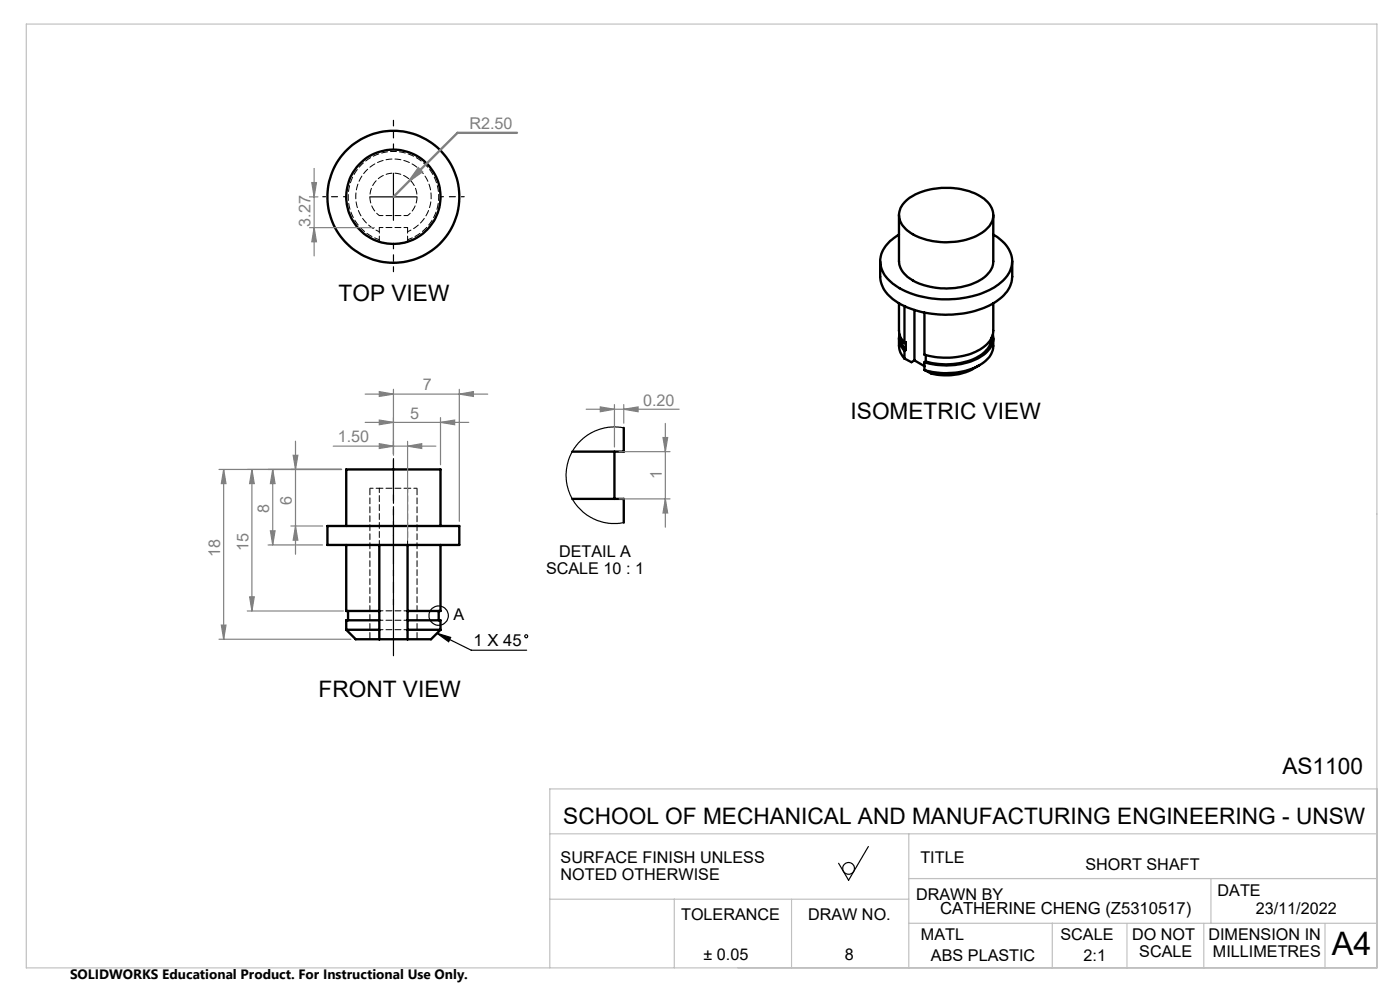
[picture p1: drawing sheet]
<svg xmlns="http://www.w3.org/2000/svg" width="297mm" height="210mm" viewBox="0 0 297 210" stroke-linecap="round" stroke-linejoin="round" font-family="sans-serif">
<g fill="none" stroke="#000" stroke-width=".5">
<path d="M186.7 55.4v3.3a6.9 6.9 0 0 0 4.1 5.7 21.8 21.8 0 0 0 20.1-.2 6.8 6.8 0 0 0 3.8-5.5v-3.3M190.7 45.6v9.8a5.3 5.3 0 0 0 3.4 4.4 15.5 15.5 0 0 0 14.6-.9 4.5 4.5 0 0 0 2-3.5v-9.8M190.7 49.8a6.9 6.9 0 0 0-4 5.7 6.6 6.6 0 0 0 3.6 5.3 21.7 21.7 0 0 0 20.6 .2 6.9 6.9 0 0 0 3.8-5.7 7 7 0 0 0-4-5.5M192.2 42.6a14.3 14.3 0 0 1 12.3-2.3 8 8 0 0 1 6 4.1 4 4 0 0 1-1.8 4.7 15 15 0 0 1-15.8 .1 4 4 0 0 1-.7-6.6zM190.7 64.3v5.8a3.8 3.8 0 0 0 1.2 2.7M190.7 71.7v1.7a3.8 3.8 0 0 0 1.2 2.7M190.8 70.9a3.7 3.7 0 0 0 1.1 3.5M191.1 71.7a3.6 3.6 0 0 0 1.1 2.6M191.9 64.9v7.9M191.9 74.4v1.7M191.9 72.8l.3-.2v1.7M191.9 76.1l1.5 .7 .6-.4"/>
<path d="M192.2 74.3l-.3 .1M194 65.7v10.7M194 76.4l2.1 1.3M196.1 76.9v1.6M196.4 75.3v1.4M196.4 76.7l-.3 .2M207.8 77.5l-1.4 .8a12.8 12.8 0 0 1-8.8 1l-1.5-.8M210.3 71.7a5 5 0 0 1-3.3 4.2 15.6 15.6 0 0 1-10.6 .8M210.6 70.9a4.6 4.6 0 0 1-2.7 4.9 15.5 15.5 0 0 1-11.8 1.1M210.7 64.3v5.8a5 5 0 0 1-3.2 4.3 15.9 15.9 0 0 1-11.4 .8v-8.9M210.7 71.7v1.7a5 5 0 0 1-3.2 4.2 16.1 16.1 0 0 1-11.4 .9M130.4 95.8v10"/>
<path d="M132.3 90.8v5h-10.9M69.5 111.6h27.9v4h-27.9zM73.4 111.6v-12h20.1v12M73.4 115.6v14h7.1M80.5 115.6v20M86.5 115.6v20M93.5 115.6v14h-7M121.4 105.8h10.9v5.1M73.4 133.6h7.1M73.4 133.6l2.1 2h5M73.8 129.6v2M80.5 131.6h-7.1v2"/>
<path d="M80.5 135.6h6M86.5 131.6h7v2M86.5 133.6h7M93.1 129.6v2M93.5 133.6l-2.1 2h-4.9"/>
<circle cx="83.4" cy="41.7" r="14"/>
<circle cx="83.5" cy="41.7" r="10"/>
</g>
<path d="M80.5 45.7a5 5 0 0 1-.7-7.3 5 5 0 0 1 7.4 0 5 5 0 0 1-.7 7.3M80.5 48.3h6M80.5 49.1a8 8 0 0 1-3.4-12.2 8 8 0 0 1 12.7 0 8 8 0 0 1-3.3 12.2M86.5 45.7h-6M86.5 103.6h-6M86.5 133.6h-6M86.5 131.6h-6M86.5 129.6h-6" fill="none" stroke="#000" stroke-width=".21" stroke-dasharray="1.3 .6" stroke-dashoffset=".5"/>
<path d="M80.5 103.6v12M86.5 103.6v12" fill="none" stroke="#000" stroke-width=".21" stroke-dasharray="1.3 .6" stroke-dashoffset=".3"/>
<path d="M80.5 103.6h-2M88.5 103.6h-2" fill="none" stroke="#000" stroke-width=".21" stroke-dasharray="1.3 .6" stroke-dashoffset=".6"/>
<path d="M78.5 103.6v32M88.5 135.6v-32" fill="none" stroke="#000" stroke-width=".21" stroke-dasharray="1.3 .6" stroke-dashoffset="-.1"/>
<path d="M80.5 51.3v-3M86.5 48.3v3" fill="none" stroke="#000" stroke-width=".21" stroke-dasharray="1.3 .6" stroke-dashoffset=".1"/>
<path d="M86.5 50.8a9.6 9.6 0 0 0 4.7-14.7 9.6 9.6 0 0 0-15.5 0 9.6 9.6 0 0 0 4.8 14.7" fill="none" stroke="#000" stroke-width=".21" stroke-dasharray="1.3 .6" stroke-dashoffset=".2"/>
<g fill="none" stroke="#000" stroke-width=".25">
<path d="M83.5 36.8v9.9M78.5 41.8h9.9M132.3 90.8l-1.6-.2a10.2 10.2 0 0 0-10.6 11 10.2 10.2 0 0 0 12.2 9.3M92.7 134.3l2.9 .9-.4 .9zM92.7 134.3l7.3 3.6h11.7M184.2 179.6l-4.2 7.1-2.1-3.6"/>
<circle cx="93.1" cy="130.6" r="2.04"/>
<circle cx="111.6" cy="135" r=".32"/>
<circle cx="180" cy="184.2" r="1.25"/>
</g>
<g fill="none" stroke="#808080" stroke-width=".25">
<path d="M66.1 38.7h1l-.5 3.1zM66.6 35.7v18.6M65.7 41.8h1.8M65.7 48.3h13.7M66.6 48.3l.5 3h-1zM46.5 99.6h26M47.4 99.6v36M47.4 99.6l.5 3h-.9zM53.4 99.6v30M53.4 99.6l.5 3h-.9zM57.9 99.6v16M57.9 99.6l.4 3h-.9z"/>
<path d="M62.2 96.6h1l-.5 3zM62.7 93.6v24M70.7 94.6h21.8M77.5 89.6h21.9M77.5 83.6h26M80.5 94.1l3 .5-3 .5zM80.5 89.1l3 .5-3 .5zM80.5 83.1l3 .5-3 .5zM83.5 82.6v14M86.5 94.6l3-.5v1zM86.5 93.6v21M93.5 89.6l2.9-.5v1z"/>
<path d="M93.5 88.6v10M97.4 83.6l3-.5v1zM97.4 82.6v28M124.4 86.8h19.7M127.4 86.3l3 .5-3 .5zM130.4 85.8v9M131.3 95.8h10.8M132.3 86.8l3.1-.5v1zM132.3 85.8v4M140.7 92.8h.9l-.5 3zM141.1 89.8v22M56.9 115.6h11.5"/>
<path d="M57.4 112.6h.9l-.4 3zM61.7 111.6h6.7M62.7 111.6l.5 3h-1zM131.3 105.8h10.8M141.1 105.8l.5 3h-.9zM46.5 135.6h27.9M47 132.6h.9l-.5 3zM52.5 129.6h20.3M53 126.6h.9l-.5 3z"/>
</g>
<path d="M87 38.2l-3.5 3.6M88.8 35.7l.7 .7-2.5 1.8zM109.7 28.2h-12.7l-10 10" fill="none" stroke="#808080" stroke-width=".5"/>
<path d="M83.5 97.3v41.8" fill="none" stroke="#000" stroke-width=".25" stroke-dasharray="15.2 1.3 1.3 1.3" stroke-dashoffset="5.8"/>
<path d="M83.5 97.6v16M83.5 113.6v16" fill="none" stroke="#000" stroke-width=".25" stroke-dasharray="15.2 1.3 1.3 1.3" stroke-dashoffset="9.1"/>
<path d="M83.5 31.7v-6.2" fill="none" stroke="#000" stroke-width=".25" stroke-dasharray="15.2 1.3 1.3 1.3" stroke-dashoffset="14"/>
<path d="M73.5 41.7h-5M93.5 41.7h5" fill="none" stroke="#000" stroke-width=".25" stroke-dasharray="15.2 1.3 1.3 1.3" stroke-dashoffset="14.6"/>
<path d="M83.5 51.7v5.9" fill="none" stroke="#000" stroke-width=".25" stroke-dasharray="15.2 1.3 1.3 1.3" stroke-dashoffset="14.2"/>
<g fill="none" stroke="#c0c0c0" stroke-width=".25">
<path d="M5.6 5.1h286.5v200.2h-286.5zM116.6 176.9h175.5M192.8 176.9v28.4M292.1 167.3h-175.5v38M116.6 190.7h76.2M143.1 190.7v14.6M167.9 190.7v14.6M192.8 186.4h99.3M192.8 195.9h99.3M223.2 195.8v9.5M239.1 195.9v9.4M255.4 195.9v9.4"/>
<path d="M256.9 186.4v9.5M281.1 195.9v9.4"/>
</g>
<path d="M92.7 134.3l2.9 .9-.4 .9z" fill="#000"/>
<g fill="#808080">
<path d="M88.8 35.7l.7 .7-2.5 1.8z"/>
<path d="M132.3 86.8l3.1-.5v1zM127.4 86.3l3 .5-3 .5z"/>
<path d="M80.5 94.1l3 .5-3 .5zM86.5 94.6l3-.5v1zM80.5 89.1l3 .5-3 .5zM93.5 89.6l2.9-.5v1zM80.5 83.1l3 .5-3 .5zM97.4 83.6l3-.5v1z"/>
<path d="M141.1 105.8l.5 3h-.9zM140.7 92.8h.9l-.5 3z"/>
<path d="M62.2 96.6h1l-.5 3zM62.7 111.6l.5 3h-1zM57.9 99.6l.4 3h-.9zM57.4 112.6h.9l-.4 3zM53.4 99.6l.5 3h-.9zM53 126.6h.9l-.5 3zM47.4 99.6l.5 3h-.9zM47 132.6h.9l-.5 3zM66.1 38.7h1l-.5 3.1zM66.6 48.3l.5 3h-1z"/>
</g>
<text font-size="6.9" x="282.6" y="202.6">A4</text>
<g font-size="4.8">
<text x="71.8" y="64">TOP VIEW</text>
<text x="180.4" y="88.9">ISOMETRIC VIEW</text>
<text x="67.6" y="147.9">FRONT VIEW</text>
<text x="272" y="164.2">AS1100</text>
<text x="119.5" y="174.7">SCHOOL OF MECHANICAL AND MANUFACTURING ENGINEERING - UNSW</text>
</g>
<g font-size="3.5">
<text x="100.5" y="137.1">1 X 45</text>
<text x="199.4" y="193.9">CATHERINE CHENG (Z5310517)</text>
</g>
<g font-size="3.4" fill="#808080">
<text x="99.6" y="27.4">R2.50</text>
<text x="65.9" y="48.1" transform="rotate(-90 65.9 48.1)">3.27</text>
<text x="89.7" y="82.8">7</text>
<text x="87" y="88.8">5</text>
<text x="136.4" y="86">0.20</text>
<text x="71.7" y="93.8">1.50</text>
<text x="140.4" y="101.6" transform="rotate(-90 140.4 101.6)">1</text>
<text x="61.9" y="107.2" transform="rotate(-90 61.9 107.2)">6</text>
<text x="57.1" y="108.9" transform="rotate(-90 57.1 108.9)">8</text>
<text x="46.7" y="118.1" transform="rotate(-90 46.7 118.1)">18</text>
<text x="52.7" y="116.8" transform="rotate(-90 52.7 116.8)">15</text>
</g>
<g font-size="3.4">
<text x="118.6" y="118.2">DETAIL A</text>
<text x="115.8" y="121.7">SCALE 10 : 1</text>
<text x="96.2" y="131.5">A</text>
<text x="118.9" y="183.1">SURFACE FINISH UNLESS</text>
<text x="195.3" y="183.1">TITLE</text>
<text x="230.3" y="184.6">SHORT SHAFT</text>
<text x="118.9" y="186.6">NOTED OTHERWISE</text>
<text x="194.3" y="191">DRAWN BY</text>
<text x="258.3" y="190">DATE</text>
<text x="144.5" y="195.3">TOLERANCE</text>
<text x="171.4" y="195.3">DRAW NO.</text>
<text x="266.4" y="193.9">23/11/2022</text>
<text x="149.3" y="203.7">± 0.05</text>
<text x="179.2" y="203.7">8</text>
<text x="195.4" y="199.3">MATL</text>
<text x="197.5" y="203.8">ABS PLASTIC</text>
<text x="225" y="199.3">SCALE</text>
<text x="229.9" y="203.8">2:1</text>
<text x="240.2" y="199.5">DO NOT</text>
<text x="241.7" y="203">SCALE</text>
<text x="256.4" y="199.5">DIMENSION IN</text>
<text x="257.3" y="203">MILLIMETRES</text>
</g>
<text font-size="2.9" x="14.9" y="207.6">SOLIDWORKS Educational Product. For Instructional Use Only.</text>
</svg>
